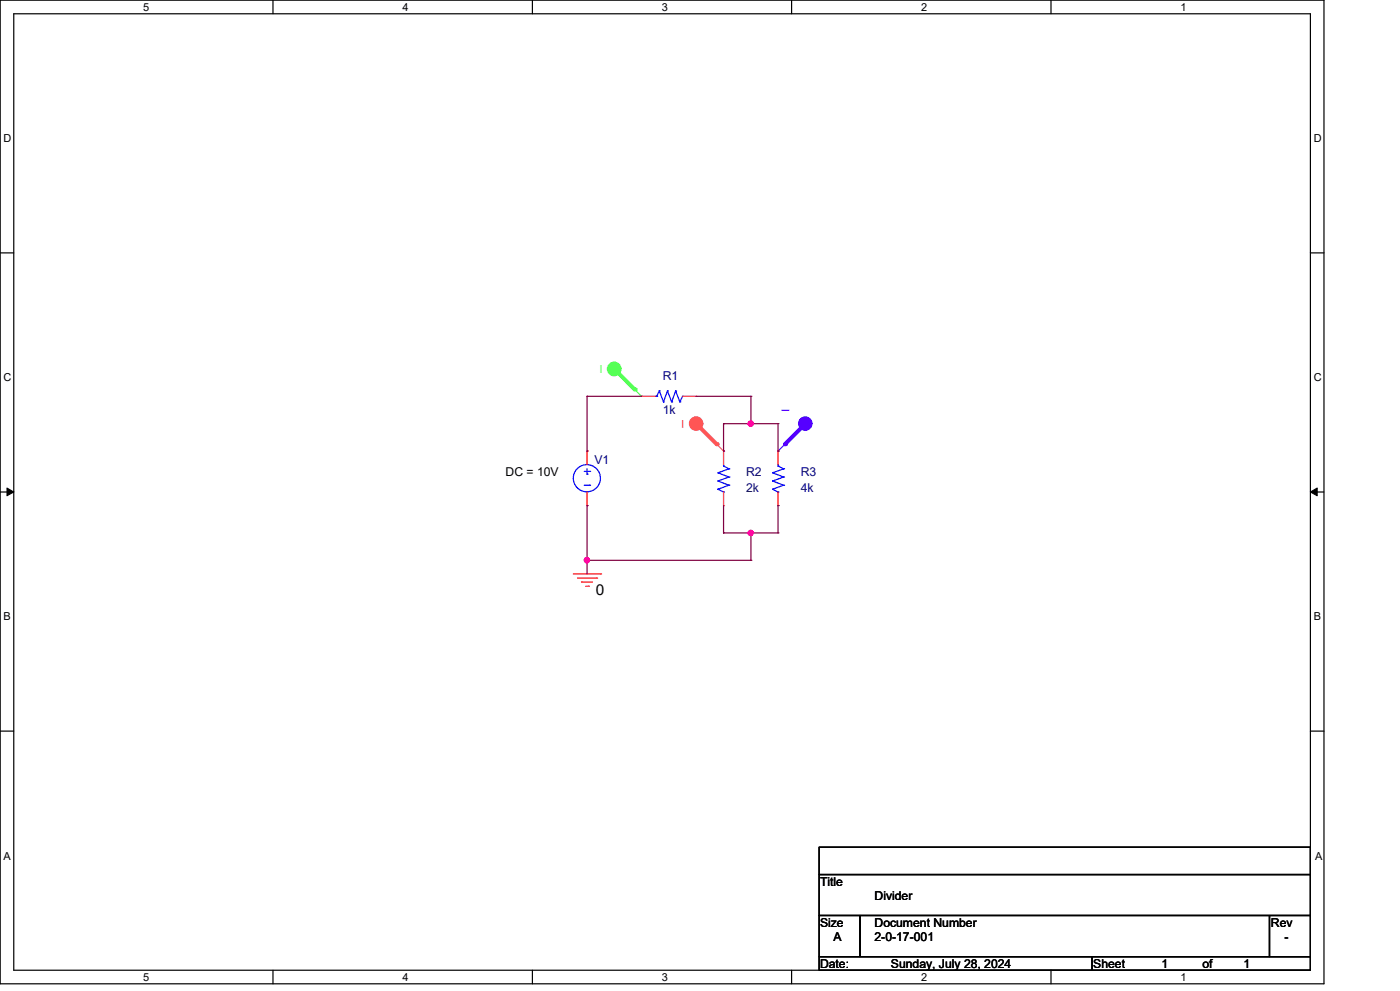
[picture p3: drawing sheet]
<svg xmlns="http://www.w3.org/2000/svg" width="297mm" height="210mm" viewBox="0 0 297 210" stroke-linecap="round" stroke-linejoin="round" font-family="sans-serif">
<g fill="none" stroke="#000" stroke-width=".25">
<path d="M0 0h280.6v208.4h-280.6zM2.9 2.9h274.8v202.6h-274.8zM57.8 0v2.9M112.8 0v2.9M167.8 0v2.9M222.7 0v2.9M0 53.6h2.9M277.7 53.6h2.9M0 104.2h2.9M277.7 104.2h2.9M0 154.9h2.9M277.7 154.9h2.9"/>
<path d="M173.6 179.4h104.1v5.8h-104.1zM173.6 185.2h104.1v8.7h-104.1zM173.6 193.9h8.7v8.7h-8.7zM182.3 193.9h86.7v8.7h-86.7zM269 193.9h8.7v8.7h-8.7zM57.8 205.5v2.9M112.8 205.5v2.9M167.8 205.5v2.9M173.6 202.6h57.8v2.9h-57.8zM222.7 205.5v2.9M231.4 202.6h46.3v2.9h-46.3z"/>
</g>
<path d="M1.5 103.4l1.4 .8-1.4 .8zM277.7 104.2l1.4-.8v1.6z" fill="#000" stroke="#000" stroke-width=".21"/>
<path d="M121.5 121.6h5.8M122.4 122.4h4M123.2 123.3h.1M123.2 123.3h2.4M124.1 124.2h.6M124.7 124.2h.1M126.4 122.4h.1M127.3 121.6h.1" fill="none" stroke="#f00" stroke-width=".25"/>
<circle cx="130.2" cy="78.1" r="1.44" fill="#5f5" stroke="#5f5" stroke-width=".25"/>
<path d="M130.2 78.1l5.8 5.8M136 83.9h.1" fill="none" stroke="#5f5" stroke-width=".25"/>
<path d="M130.2 78.1l4.3 4.4" fill="none" stroke="#5f5" stroke-width=".85"/>
<circle cx="134.5" cy="82.5" r=".42" fill="#5f5"/>
<circle cx="147.5" cy="89.7" r="1.42" fill="#f55" stroke="#f55" stroke-width=".25"/>
<path d="M147.5 89.7l5.8 5.8M153.3 95.5h.1" fill="none" stroke="#f55" stroke-width=".25"/>
<path d="M147.5 89.7l4.4 4.4" fill="none" stroke="#f55" stroke-width=".85"/>
<circle cx="151.9" cy="94.1" r=".42" fill="#f55"/>
<circle cx="170.6" cy="89.7" r="1.42" fill="#50f" stroke="#50f" stroke-width=".25"/>
<path d="M164.9 95.5h.1M170.7 89.7l-5.8 5.8" fill="none" stroke="#50f" stroke-width=".25"/>
<path d="M170.7 89.7l-4.3 4.4" fill="none" stroke="#50f" stroke-width=".85"/>
<circle cx="166.4" cy="94.1" r=".42" fill="#50f"/>
<g fill="none" stroke="#00f" stroke-width=".25">
<path d="M123.8 99.9h1.2M124.4 99.3v1.1M125 99.9h.1M138.9 83.9h.3M139.2 83.9h.1M139.7 82.8h.1M139.7 82.8l-.5 1.1M139.7 82.8l.9 2.3M140.6 85.1h.1M141.5 82.8h.1M141.5 82.8l-.9 2.3M141.5 82.8l.8 2.3"/>
<path d="M142.3 85.1h.1M143.2 82.8h.1M143.2 82.8l-.9 2.3M143.2 82.8l.9 2.3M144.1 85.1h.1M144.7 83.9h.1M144.7 83.9l-.6 1.2M153.3 98.7h.1M153.3 98.7l1.2 .6M153.3 98.4v.3M154.5 99.3h.1M154.5 99.3l-2.4 .8"/>
<path d="M164.9 98.7h.1M164.9 98.7l1.2 .6M164.9 98.4v.3M166.1 99.3h.1M166.1 99.3l-2.4 .8M123.8 102.8h1.2M124.4 100.4h.1M125 102.8h.1M152.1 100.1h.1M152.1 101.9h.1M152.1 103.6h.1M152.1 100.1l2.4 .9"/>
<path d="M152.1 101.9l2.4 .9M152.1 103.6l1.2 .6M153.3 104.2h.1M154.5 101h.1M154.5 102.8h.1M154.5 101l-2.4 .9M154.5 102.8l-2.4 .8M163.7 100.1h.1M163.7 101.9h.1M163.7 103.6h.1M163.7 100.1l2.4 .9M163.7 101.9l2.4 .9"/>
<path d="M163.7 103.6l1.2 .6M164.9 104.2h.1M166.1 101h.1M166.1 102.8h.1M166.1 101l-2.4 .9M166.1 102.8l-2.4 .8"/>
<circle cx="124.4" cy="101.3" r="2.88"/>
</g>
<g fill="none" stroke="#f00" stroke-width=".25">
<path d="M124.4 95.5h.1M124.4 95.5v2.9M136 83.9h.1M136 83.9h2.9M144.7 83.9h2.8M147.5 83.9h.1M153.3 95.5h.1M153.3 95.5v2.9M164.9 95.5h.1M164.9 95.5v2.9M124.4 107.1h.1M124.4 104.2v2.9"/>
<path d="M153.3 107.1h.1M153.3 104.2v2.9M164.9 107.1h.1M164.9 104.2v2.9"/>
</g>
<g fill="none" stroke="#800040" stroke-width=".25">
<path d="M124.4 83.9h.1M124.4 95.5h.1M124.4 83.9h11.6M124.4 83.9v11.6M147.5 83.9h11.6M153.3 89.7h.1M153.3 95.5h.1M153.3 89.7h11.6M153.3 89.7v5.8M159.1 83.9h.1M159.1 89.7h.1M159.1 83.9v5.8"/>
<path d="M164.9 89.7h.1M164.9 95.5h.1M164.9 89.7v5.8M124.4 107.1h.1M124.4 118.7h.1M124.4 107.1v14.5M124.4 118.7h34.7M153.3 112.9h.1M153.3 107.1v5.8M153.3 112.9h11.6M159.1 112.9h.1M159.1 118.7h.1"/>
<path d="M159.1 112.9v5.8M164.9 107.1h.1M164.9 112.9h.1M164.9 107.1v5.8"/>
</g>
<g fill="#f0f" stroke="#f0f" stroke-width=".25">
<circle cx="159.1" cy="89.7" r=".56"/>
<circle cx="159.1" cy="112.9" r=".55"/>
<circle cx="124.4" cy="118.7" r=".56"/>
</g>
<text font-size="3.2" x="126.3" y="125.9">0</text>
<g font-size="2.6" fill="#000080">
<text x="140.5" y="80.5">R1</text>
<text x="140.5" y="87.8">1k</text>
<text x="126" y="98.2">V1</text>
<text x="158.1" y="100.8">R2</text>
<text x="169.7" y="100.8">R3</text>
<text x="158.1" y="104.3">2k</text>
<text x="169.7" y="104.3">4k</text>
</g>
<g font-size="2.6">
<text x="107.1" y="100.8">DC = 10V</text>
<text x="173.8" y="187.7">Title</text>
<text x="185.3" y="190.6">Divider</text>
<text x="173.8" y="196.3">Size</text>
<text x="185.3" y="196.3">Document Number</text>
<text x="269.3" y="196.3">Rev</text>
<text x="176.7" y="199.3">A</text>
<text x="185.3" y="199.3">2-0-17-001</text>
<text x="272.2" y="199.3">-</text>
<text x="173.8" y="205.1">Date:</text>
<text x="188.8" y="205.1">Sunday, July 28, 2024</text>
<text x="231.7" y="205.1">Sheet</text>
<text x="246.2" y="205.1">1</text>
<text x="254.8" y="205.1">of</text>
<text x="263.5" y="205.1">1</text>
</g>
<g font-size="2.3">
<text x="30.4" y="2.2">5</text>
<text x="85.3" y="2.2">4</text>
<text x="140.3" y="2.2">3</text>
<text x="195.2" y="2.2">2</text>
<text x="250.2" y="2.2">1</text>
<text x=".8" y="30.1">D</text>
<text x="278.4" y="30.1">D</text>
<text x=".8" y="80.8">C</text>
<text x="278.4" y="80.8">C</text>
<text x=".8" y="131.4">B</text>
<text x="278.4" y="131.4">B</text>
<text x=".8" y="182.2">A</text>
<text x="278.7" y="182.2">A</text>
<text x="30.4" y="207.7">5</text>
<text x="85.3" y="207.7">4</text>
<text x="140.3" y="207.7">3</text>
<text x="195.2" y="207.7">2</text>
<text x="250.2" y="207.7">1</text>
</g>
<text font-size="2.3" fill="#5f5" x="127.7" y="77.3" transform="rotate(180 127.7 77.3)">I</text>
<text font-size="2.3" fill="#f55" x="145.1" y="88.9" transform="rotate(180 145.1 88.9)">I</text>
<text font-size="2.3" fill="#50f" x="167.3" y="87.2" transform="rotate(-90 167.3 87.2)">I</text>
</svg>
